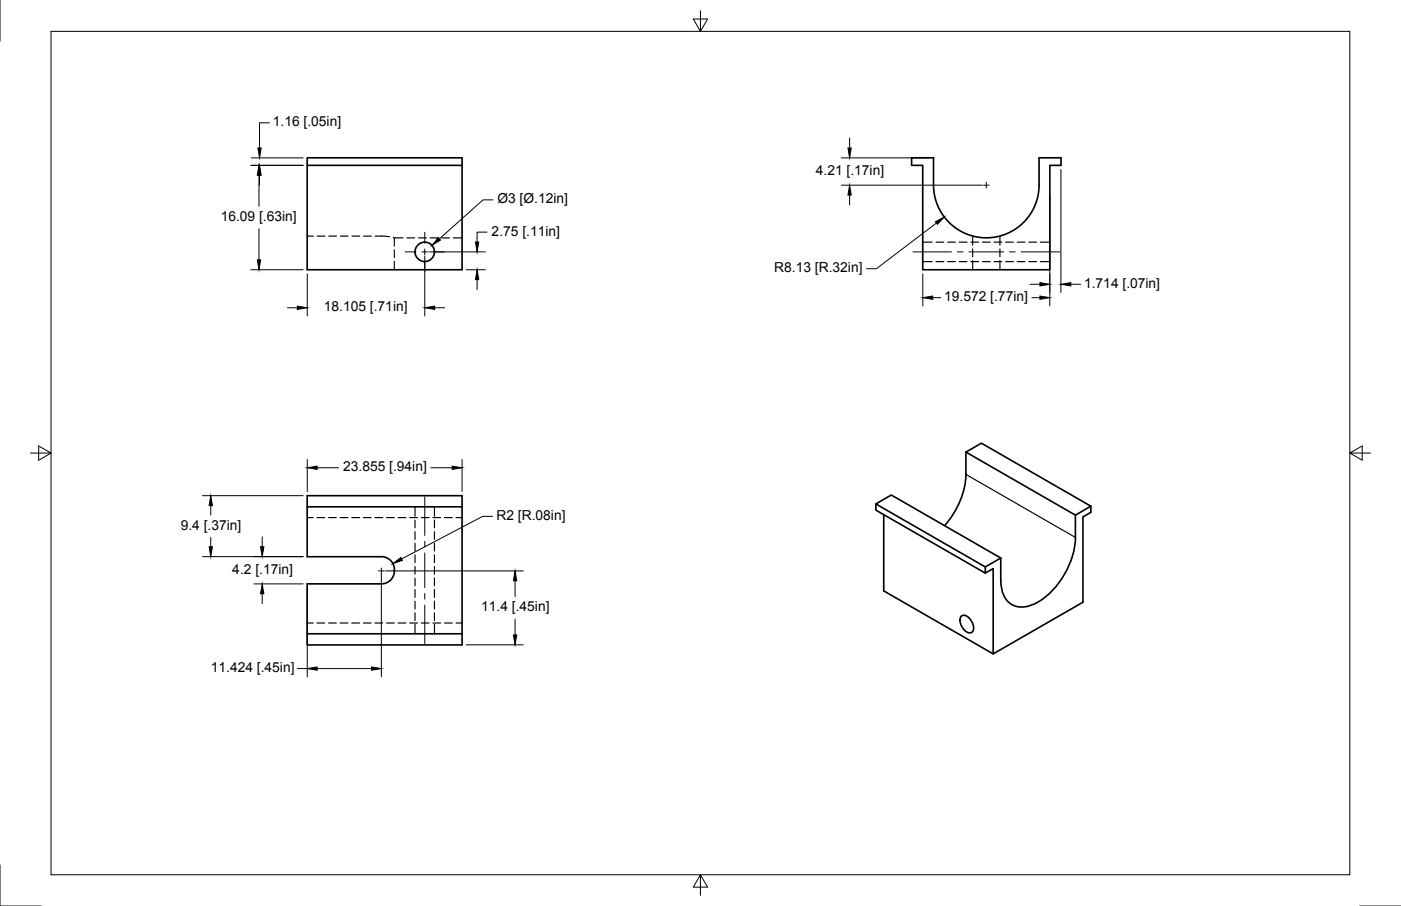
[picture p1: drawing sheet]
<svg xmlns="http://www.w3.org/2000/svg" width="432mm" height="279mm" viewBox="0 0 432 279" stroke-linecap="round" stroke-linejoin="round" font-family="sans-serif">
<!-- layer: Hidden -->
<g fill="none" stroke="#000" stroke-width=".36">
<path d="M94.7 72.8h1.9M97.8 72.8h2.4M101.3 72.8h2.4M104.9 72.8h2.4M108.5 72.8h2.4M112.1 72.8h2.3M115.6 72.8l4.5 .2M121.2 73.3l.3 .1M121.5 73.4h2.7M121.5 73.4v2.5M121.5 77.1v2.4M125.4 73.4h2.4"/>
<path d="M129 73.4h2.4M132.6 73.4h2.4M136.1 73.4h2.4M139.7 73.4h2.7M284.4 74.7h2.9M288.5 74.7h2.4M292.1 74.7h2.3M295.6 74.7h2.4M299.2 74.7h2.4M299.8 72.8v2.8M299.8 76.8v2.4M302.8 74.7h2.4"/>
<path d="M306.4 74.7h2.4M308.2 72.8v2.8M308.2 76.8v2.4M309.9 74.7h2.4M313.5 74.7h2.4M317.1 74.7h2.4M320.7 74.7h2.9M121.5 80.6v2.6M284.4 80.7h2.9M288.5 80.7h2.4M292.1 80.7h2.3M295.6 80.7h2.4"/>
<path d="M299.2 80.7h2.4M299.8 80.4v2.8M302.8 80.7h2.4M306.4 80.7h2.4M308.2 80.4v2.8M309.9 80.7h2.4M313.5 80.7h2.4M317.1 80.7h2.4M320.7 80.7h2.9M94.7 159.6h1.8M97.7 159.6h2.4M101.3 159.6h2.4"/>
<path d="M104.8 159.6h2.4M108.4 159.6h2.4M112 159.6h2.4M115.6 159.6h2.3M119.1 159.6h2.4M122.7 159.6h2.4M126.3 159.6h2.4M127.9 156.3v2.9M129.9 159.6h2.3M133.4 159.6h2.4M133.9 156.3v2.9M137 159.6h2.4"/>
<path d="M140.6 159.6h1.8M127.9 160.4v2.4M127.9 164v2.3M127.9 167.5v2.4M127.9 171.1v2.4M127.9 174.7v2.4M127.9 178.3v2.3M133.9 160.4v2.4M133.9 164v2.3M133.9 167.5v2.4M133.9 171.1v2.4M133.9 174.7v2.4"/>
<path d="M133.9 178.3v2.3M94.7 192.1h1.8M97.7 192.1h2.4M101.3 192.1h2.4M104.8 192.1h2.4M108.4 192.1h2.4M112 192.1h2.4M115.6 192.1h2.3M119.1 192.1h2.4M122.7 192.1h2.4M126.3 192.1h2.4M127.9 181.8v2.4"/>
<path d="M127.9 185.4v2.4M127.9 189v2.3M127.9 192.6v2.9M129.9 192.1h2.3M133.4 192.1h2.4M133.9 181.8v2.4M133.9 185.4v2.4M133.9 189v2.3M133.9 192.6v2.9M137 192.1h2.4M140.6 192.1h1.8"/>
</g>
<!-- layer: Visible -->
<g fill="none" stroke="#000" stroke-width=".51">
<path d="M94.7 51v32.2h47.7v-34.5h-47.7v2.3h47.7M281 48.7h6.7v8.4a16.3 16.3 0 0 0 16.3 16.2 16.3 16.3 0 0 0 16.3-16.2v-8.4h6.7v2.3h-3.4v32.2h-39.2v-32.2h-3.4zM297.7 139.4v6.9a25.3 25.3 0 0 1-6.6 15.8M297.7 139.4l4.8-2.7 33.7 19.4-4.8 2.8zM94.7 156.3h47.7M269.9 155.4v1.9l33.8 19.4v-1.9M269.9 155.4l4.8-2.7 33.7 19.4-4.7 2.7zM272.4 158.7v23.5l33.7 19.5M331.4 158.9a35.2 35.2 0 0 1-.5 11.4 25 25 0 0 1-12.3 16 6.6 6.6 0 0 1-9-2.2 10.5 10.5 0 0 1-1.1-5.1l-.1-6.9M336.2 156.1v1.9l-2.4 1.4v26.3l-27.7 16v-26.4l-2.4 1.4M117.5 171.7h-22.8v-18.8h47.7v46h-47.7v-18.8h22.8M117.5 171.7a4 4 0 0 1 4.1 4"/>
<path d="M121.5 175.7v.4M121.6 176.1a4 4 0 0 1-4.1 4M94.7 195.5h47.7M296.1 190.2a1.8 1.8 0 0 1 2.8 .6 3.2 3.2 0 0 1 .6 4.3 3.2 3.2 0 0 1-3.4-2.7 2.66 2.66 0 0 1 0-2.2z"/>
<circle cx="130.9" cy="77.7" r="3"/>
</g>
<!-- layer: Visible Narrow -->
<path d="M297.7 146.3l33.7 19.4" fill="none" stroke="#000" stroke-width=".36"/>
<!-- layer: Border -->
<path d="M0 0v12.7M15.7 9.7h400.3v260.1h-400.3zM215.9 3.3v6.4l-2.2-3.8h4.4l-2.2 3.8M9.4 139.7h6.3l-3.8-2.2v4.4l3.8-2.2M416 139.7l3.8 2.2v-4.4l-3.8 2.2h6.4M0 266.7v12.7h12.7M215.9 269.8l2.2 3.8h-4.4l2.2-3.8v6.3M419.1 279.4h12.7" fill="none" stroke="#000" stroke-width=".31"/>
<!-- layer: Center Lines -->
<g fill="none" stroke="#000" stroke-width=".31">
<path d="M303.1 57.1h1.8M304 56.2v1.8M124.9 77.7h3.3M130 77.7h1.8M130.9 71.6v3.4M130.9 76.8v1.8M133.6 77.7h3.3M281.4 77.7h11.9M295.1 77.7h1.7M298.6 77.7h10.8M311.1 77.7h1.8M314.7 77.7h11.9"/>
<path d="M130.9 80.3v3.4M130.9 153.2v11.9M116.6 176.1h1.8M117.5 175.2v1.8M130.9 166.9v1.8M130.9 170.5v10.7M130.9 183v1.8M130.9 186.6v11.9"/>
</g>
<!-- layer: Dimensions -->
<g fill="none" stroke="#000" stroke-width=".31">
<path d="M83 37.9h-3v7.7M77.3 51h16.1M77.4 48.7h16M79.8 54v9.6M80 54v3.1M259.3 48.7h27.1M259.3 57.1h43.4M261.9 42.6v3M327 52.3v37.9M79.8 70.5v9.6M130.9 79v18.5M132.2 77.7h17.4"/>
<path d="M150.1 71.6h-3.1v3M151.9 61.6h-3l-13.5 12.1M261.9 60.2v3M288.6 68.8l-18.5 14.1h-3M323.6 60.1v34.2M77.3 83.2h16.1M88.6 94.9h3.1M94.7 84.5v13M134 94.9h3M143.7 83.2h5.9M147 86.2v3.1M284.4 84.5v9.8"/>
<path d="M287.5 91.8h2.4M317.5 87.7h3M318 91.8h2.5M330 87.7h3.1M62.4 152.9h31M65 155.9v2.9M94.7 141.7v9.9M97.7 144.3h6.6M132.8 144.3h6.6M142.4 141.7v9.9M151.8 159.2h-3l-25 13.2M62.4 171.7h31"/>
<path d="M65 165.7v2.9M80.8 165.6v3M117.5 176.9v31.8M118.8 176.1h42.5M158.7 179.1v4.9M78.3 180.1h15.1M80.8 183.1v3.1M94.7 181.3v27.4M143.7 198.9h17.6M158.7 190.9v4.9M91.7 206.2h3M97.7 206.2h16.8"/>
</g>
<g fill="#000" stroke="#000" stroke-width=".31">
<path d="M79.8 51l.5 3h-1zM80 51l.5 3h-1zM79.5 45.6h1l-.5 3.1zM261.3 45.6h1.1l-.5 3.1zM135.1 73.3l.7 .7-2.7 1.7zM146.5 74.6h1.1l-.6 3.1zM261.9 57.1l.5 3.1h-1.1zM288.3 68.4l2.7-1.5-2.1 2.3zM79.3 80.1h1l-.5 3.1zM91.7 94.4l3 .5-3 .5zM130.9 94.9l3.1-.5v1zM147 83.2l.6 3h-1.1z"/>
<path d="M284.4 91.8l3.1-.5v1zM320.5 91.3l3.1 .5-3.1 .5zM320.5 87.2l3.1 .5-3.1 .5zM327 87.7l3-.5v1zM65 152.9l.5 3h-1zM94.7 144.3l3-.6v1.1zM139.4 143.7l3 .6-3 .5zM64.5 168.6h1l-.5 3.1zM80.3 168.6h1l-.5 3.1zM121.1 173.8l2.4-1.9 .5 .9zM158.7 176.1l.6 3h-1.1zM80.8 180.1l.5 3h-1z"/>
<path d="M158.2 195.8h1.1l-.6 3.1zM94.7 206.2l3-.5v1zM114.5 205.7l3 .5-3 .5z"/>
</g>
<g font-size="4.3">
<text x="84.1" y="39">1.16 [.05in]</text>
<text x="251.5" y="54">4.21 [.17in]</text>
<text x="153.3" y="62.7">Ø3 [Ø.12in]</text>
<text x="68" y="68.2">16.09 [.63in]</text>
<text x="151.5" y="72.7">2.75 [.11in]</text>
<text x="238.6" y="84">R8.13 [R.32in]</text>
<text x="334.1" y="88.8">1.714 [.07in]</text>
<text x="291" y="92.9">19.572 [.77in]</text>
<text x="99.8" y="96">18.105 [.71in]</text>
<text x="105.8" y="145.4">23.855 [.94in]</text>
<text x="153" y="160.4">R2 [R.08in]</text>
<text x="55.7" y="163.4">9.4 [.37in]</text>
<text x="71.6" y="177">4.2 [.17in]</text>
<text x="148.3" y="188.6">11.4 [.45in]</text>
<text x="65" y="207.3">11.424 [.45in]</text>
</g>
</svg>
